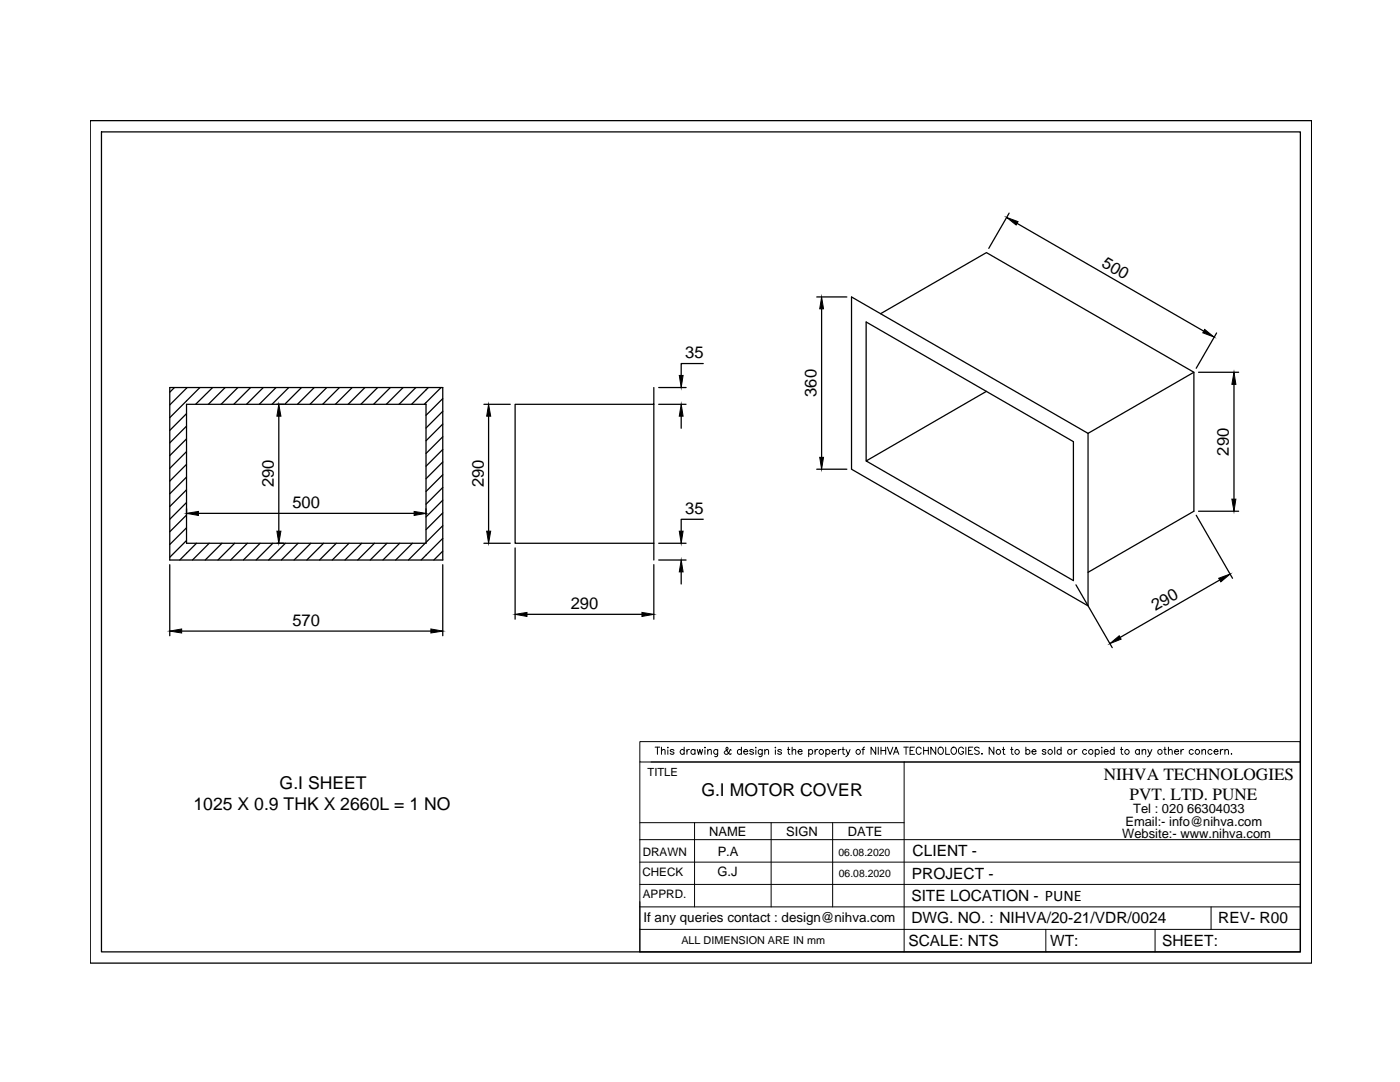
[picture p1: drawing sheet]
<svg xmlns="http://www.w3.org/2000/svg" width="279mm" height="216mm" viewBox="0 0 279 216" stroke-linecap="round" stroke-linejoin="round" font-family="sans-serif">
<!-- layer: 0 -->
<g fill="none" stroke="#000" stroke-width=".25">
<path d="M18 24.1h243.8v168.1h-243.8zM20.2 26.3h239.3v163.6h-239.3zM163 59.3h6M169.9 59.3l47.2 27.2v34.4l-47.2-27.3zM201.4 42.5l-4.1 7.1M203 44.6l37.2 21.5M33.9 77.3h54.5v34.4h-54.5zM34.8 77.3l-.9 1M37.4 77.3l-3.5 3.5M39.9 77.3l-6 6M42.4 77.3l-3.4 3.4M44.9 77.3l-3.3 3.4"/>
<path d="M47.5 77.3l-3.4 3.4M50 77.3l-3.3 3.4M52.5 77.3l-3.3 3.4M55.1 77.3l-3.4 3.4M57.6 77.3l-3.3 3.4M60.2 77.3l-3.4 3.4M62.7 77.3l-3.3 3.4M65.2 77.3l-3.3 3.4M67.7 77.3l-3.3 3.4M70.3 77.3l-3.4 3.4M72.8 77.3l-3.3 3.4M75.4 77.3l-3.4 3.4"/>
<path d="M77.9 77.3l-3.3 3.4M80.4 77.3l-3.3 3.4M83 77.3l-3.4 3.4M85.5 77.3l-3.4 3.4M88 77.3l-3.3 3.4M88.4 79.5l-3.4 3.4M130.5 77.3v3.4h-27.7v27.7h27.7v3.3M131.5 77.3h5.4M140.3 72.5h-4.4v2.4M164 61.6v29.7M175.7 62.6l21.2-12.2 41.4 23.9v27.7l-21.2 12.2M196.9 78.1l-24 13.9 41.3 23.9v-27.8l-41.3-23.9v27.8"/>
<path d="M238.3 74.3l-21.2 12.2M239.2 74.3h8M242.8 66.4l-4.1 7.1M246.3 76.7v22.9M37.2 85l-3.3 3.4M37.2 87.6l-3.3 3.3M37.2 90.1l-3.3 3.4M37.2 92.7l-3.3 3.3M37.2 95.2l-3.3 3.3M37.2 97.7l-3.3 3.4M37.2 82.5l-3.3 3.4M37.2 80.7h47.8v27.7h-47.8z"/>
<path d="M55.6 83v23M88.4 82.1l-3.4 3.3M88.4 84.6l-3.4 3.4M88.4 87.2l-3.4 3.3M88.4 89.7l-3.4 3.3M88.4 92.2l-3.4 3.3M88.4 94.7l-3.4 3.4M88.4 97.3l-3.4 3.3M88.4 99.8l-3.4 3.4M96.6 80.7h5.2M97.5 83v23M130.5 80.7v27.7"/>
<path d="M131.5 80.7h5.4M135.9 83v2.5M163 93.6h6M33.9 112.7v14.2M37.2 100.3l-3.3 3.3M37.2 105.3l-3.3 3.4M37.2 107.9l-3.3 3.3M37.2 102.8l-3.3 3.3M39.2 108.4l-3.3 3.3M39.6 102.4h43M41.8 108.4l-3.4 3.3M44.3 108.4l-3.3 3.3"/>
<path d="M46.8 108.4l-3.3 3.3M49.4 108.4l-3.4 3.3M51.9 108.4l-3.3 3.3M54.5 108.4l-3.4 3.3M57 108.4l-3.4 3.3M59.5 108.4l-3.4 3.3M62 108.4l-3.3 3.3M64.6 108.4l-3.4 3.3M67.1 108.4l-3.3 3.3M69.7 108.4l-3.4 3.3M72.2 108.4l-3.4 3.3M74.7 108.4l-3.3 3.3"/>
<path d="M77.2 108.4l-3.3 3.3M79.8 108.4l-3.4 3.3M82.3 108.4l-3.3 3.3M84.9 108.4l-3.4 3.3M88.4 102.3l-3.4 3.4M88.4 104.9l-3.4 3.3M88.4 107.4l-4.4 4.3M88.4 110l-1.8 1.7M88.4 112.7v14.2M96.6 108.4h5.2M102.8 109.3v14.3M130.5 112.7v10.9"/>
<path d="M131.5 111.7h5.4M131.5 108.4h5.4M135.9 114.1v2.4M140.3 103.6h-4.4v2.4M214.7 116.7l7.3 12.5M238.7 102.8l7.3 12.6M239.2 102h8M243.4 115.7l-19.9 11.5M36.3 125.9h49.7M105.2 122.6h22.9M259.5 148v41.9h-131.8"/>
</g>
<g fill="#000" stroke="#000" stroke-width=".2">
<path d="M200.9 43.4l2.3 .8-.4 .7zM135.6 74.9h.7l-.4 2.4zM164 59.3l.4 2.3h-.8zM240.4 65.7l1.9 1.6-2.3-.9zM246.3 74.3l.3 2.4h-.8zM55.6 80.7l.5 2.3h-.8zM97.5 80.7l.4 2.3h-.8zM135.9 80.7l.4 2.3h-.7zM163.6 91.3h.8l-.4 2.3zM245.8 99.6h.8l-.3 2.4zM37.2 102.4l2.4-.3v.8zM55.3 106h.8l-.5 2.4z"/>
<path d="M82.6 102.1l2.4 .3-2.4 .5zM97.1 106h.8l-.4 2.4zM135.9 111.7l.4 2.4h-.7zM135.6 106h.7l-.4 2.4zM243.2 115.4l2.3-.9-1.9 1.6zM33.9 125.9l2.4-.4v.8zM86 125.5l2.4 .4-2.4 .4zM102.8 122.6l2.4-.4v.8zM128.1 122.2l2.4 .4-2.4 .4zM221.5 128.4l1.9-1.5 .3 .6z"/>
</g>
<g fill="none" stroke="#000" stroke-width=".2">
<path d="M127.7 148h131.8v4h-131.8zM127.7 152v37.9M129.9 152h129.6M130.7 149.1h1M131.2 149.1v1.4M132 149.8l.3-.3 .4 .1v.9M132 149.1v1.4M133.3 149.1v.2zM133.3 149.6v.9M134.5 149.8a.44 .44 0 0 0-.8 0l.7 .3 .1 .2a.44 .44 0 0 1-.8 0M136.5 149.8a.45 .45 0 0 0-.6-.1 .45 .45 0 0 0 0 .7 .45 .45 0 0 0 .6-.1M136.5 149.1v1.4"/>
<path d="M137.1 149.5v1M137.6 149.5a.44 .44 0 0 0-.5 .5M138.7 149.8a.45 .45 0 0 0-.7-.1 .45 .45 0 0 0 0 .7 .45 .45 0 0 0 .7-.1M138.7 149.5v1M139.2 149.5l.2 1 .3-1 .3 1 .2-1M140.7 149.1v.2zM140.7 149.6v.9M141.2 149.8l.4-.3 .3 .1 .1 .9M141.2 149.5v1M143.2 149.5v1.4l-.2 .1-.4-.1M143.2 149.8a.45 .45 0 0 0-.6-.1 .45 .45 0 0 0 0 .7 .45 .45 0 0 0 .6-.1M145.9 149.7l-.1-.2a1.39 1.39 0 0 1-1 1l-.3-.4 .8-.7-.2-.3-.2 .2 .2 .5 .6 .7 .2-.1"/>
<path d="M148 149.8a.45 .45 0 0 0-.7-.1 .45 .45 0 0 0 0 .7 .45 .45 0 0 0 .7-.1M148 149.1v1.4M148.4 150h.8a.45 .45 0 0 0-.6-.4 .45 .45 0 0 0-.1 .7l.3 .2 .4-.2M150.4 149.8a.44 .44 0 0 0-.8 0l.7 .3 .1 .2a.44 .44 0 0 1-.8 0M150.8 149.2h.1zM150.8 149.6v.9M152.1 149.5l-.1 1.4-.2 .1-.3-.1M152.1 149.8a.45 .45 0 0 0-.6-.1 .45 .45 0 0 0 0 .7 .45 .45 0 0 0 .6-.1M152.6 149.8l.4-.3 .3 .1 .1 .9M152.6 149.5v1M154.7 149.1v.2zM154.7 149.6v.9"/>
<path d="M156 149.8a.43 .43 0 0 0-.8 0l.7 .3 .1 .2a.43 .43 0 0 1-.8 0M157.2 149.5h.4M157.3 149.1v1.1l.1 .2 .3 .1M158.1 149.8l.3-.3 .4 .1v.9M158.1 149.1v1.4M159.3 150h.8a.4 .4 0 0 0-.4-.5 .4 .4 0 0 0-.4 .5l.1 .3a.4 .4 0 0 0 .3 .2 .4 .4 0 0 0 .4-.2M161.4 149.8a.45 .45 0 0 1 .7-.1 .45 .45 0 0 1 0 .7 .45 .45 0 0 1-.7-.1M161.4 149.5v1.5M162.7 149.5v1M163.2 149.5l-.3 .1-.2 .4M164.8 149.8a.45 .45 0 0 1 .7-.1 .45 .45 0 0 1 0 .7 .45 .45 0 0 1-.7-.1M164.8 149.5v1.5"/>
<path d="M166 150h.8a.45 .45 0 0 0-.6-.4 .45 .45 0 0 0-.1 .7l.3 .2 .4-.2M167.3 149.5v1M167.8 149.5a.44 .44 0 0 0-.5 .5M168 149.5h.5M168.2 149.1l.1 1.3 .3 .1M168.8 149.5l.5 1 .3-1M169.3 150.5l-.5 .5M172 149.5h.5M172.6 149.1l-.3 .1-.1 .2v1.1M174.8 149.1v1.4l-1-1.4v1.4M175.3 149.1v1.4M175.8 149.1v1.4"/>
<path d="M175.8 149.8h1M176.8 149.1v1.4M177.1 149.1l.5 1.4 .6-1.4M178.3 150.5l.5-1.4 .6 1.4M178.5 150.1h.7M180.4 149.1h.9M180.4 152v37.9M180.8 149.1v1.4M181.6 149.8h.6M182.5 149.1h-.9v1.4h.9M183.8 149.4a.5 .5 0 0 0-.6-.3 .5 .5 0 0 0-.3 .5v.4a.5 .5 0 0 0 .3 .5 .5 .5 0 0 0 .6-.3M184.3 149.8h1"/>
<path d="M184.3 149.1v1.4M185.3 149.1v1.4M186.7 149.1v1.4l-.9-1.4v1.4M187.5 149.2a.7 .7 0 0 1 .8 .5 .7 .7 0 0 1-.5 .8 .74 .74 0 0 1-.6-.5 .74 .74 0 0 1 .3-.8zM188.7 149.1v1.4h.8M190.1 149.2a.7 .7 0 0 1 .8 .5 .7 .7 0 0 1-.4 .8 .74 .74 0 0 1-.7-.5 .74 .74 0 0 1 .3-.8zM192.3 149.4a.52 .52 0 0 0-.6-.3 .52 .52 0 0 0-.4 .5v.4a.51 .51 0 0 0 .5 .5 .51 .51 0 0 0 .5-.5h-.3M192.8 149.1v1.4M193.3 149.8h.5M194.2 149.1h-.9v1.4h.9M195.4 149.3a.52 .52 0 0 0-.5-.2 .52 .52 0 0 0-.4 .3l.1 .2 .7 .3 .1 .4a.59 .59 0 0 1-.9 0M195.9 150.4h.2z"/>
<path d="M198.3 149.1v1.4l-.9-1.4v1.4M200 149.5h.5M200.3 149.1v1.3l.3 .1M201.7 149.5h.5M201.9 149.1v1.3l.3 .1M204.7 149.8a.45 .45 0 0 1 .7-.1 .45 .45 0 0 1 0 .7 .45 .45 0 0 1-.7-.1M204.7 149.1v1.4M206 150h.8a.45 .45 0 0 0-.7-.4 .45 .45 0 0 0-.1 .7l.3 .2 .5-.2M208.7 149.8a.4 .4 0 0 0-.3-.3 .4 .4 0 0 0-.4 .3l.7 .3v.2a.4 .4 0 0 1-.3 .2 .4 .4 0 0 1-.4-.2M210.5 149.1v1.4M211.8 149.8a.45 .45 0 0 0-.7-.1 .45 .45 0 0 0 0 .7 .45 .45 0 0 0 .7-.1M211.8 149.1v1.4"/>
<path d="M214.4 149.5v1M214.9 149.5l-.3 .1-.2 .4M216.8 149.8a.45 .45 0 0 0-.6-.1 .45 .45 0 0 0 0 .7 .45 .45 0 0 0 .6-.1M218.6 149.8a.45 .45 0 0 1 .6-.1 .45 .45 0 0 1 0 .7 .45 .45 0 0 1-.6-.1M218.6 149.5v1.5M219.9 149.1v.2zM219.9 149.6v.9M220.4 150h.8a.45 .45 0 0 0-.7-.4 .45 .45 0 0 0-.1 .7l.3 .2 .5-.2M222.3 149.8a.45 .45 0 0 0-.6-.1 .45 .45 0 0 0 0 .7 .45 .45 0 0 0 .6-.1M222.3 149.1v1.4M223.6 149.5h.5M223.8 149.1v1.1l.1 .2 .2 .1"/>
<path d="M227.4 149.8a.45 .45 0 0 0-.7-.1 .45 .45 0 0 0 0 .7 .45 .45 0 0 0 .7-.1M227.4 149.5v1M227.9 149.8l.4-.3 .3 .1 .1 .9M227.9 149.5v1M229.1 149.5l.4 1 .4-1M229.5 150.5l-.5 .5M232.3 149.5h.4M232.5 149.1v1.3l.3 .1M233.2 149.8l.3-.3 .4 .1v.9M233.2 149.1v1.4M234.4 150h.8a.45 .45 0 0 0-.6-.4 .45 .45 0 0 0-.1 .7l.3 .2 .4-.2M235.7 149.5v1"/>
<path d="M236.2 149.5l-.5 .3v.2M238.1 149.8a.45 .45 0 0 0-.6-.1 .45 .45 0 0 0 0 .7 .45 .45 0 0 0 .6-.1M239.9 149.8l.3-.3 .4 .1v.9M239.9 149.5v1M241.9 149.8a.45 .45 0 0 0-.7-.1 .45 .45 0 0 0 0 .7 .45 .45 0 0 0 .7-.1M242.3 150h.8a.4 .4 0 0 0-.4-.5 .4 .4 0 0 0-.4 .5l.1 .3a.4 .4 0 0 0 .3 .2 .4 .4 0 0 0 .4-.2M243.6 149.5v1M244.1 149.5l-.3 .1-.2 .4M244.4 149.8l.4-.3 .3 .1 .1 .9M244.4 149.5v1M245.8 150.4v.1zM127.7 176.5h131.8"/>
<path d="M127.7 172h131.8M127.7 167.5h131.8M127.7 164.2h52.7M138.6 164.2v16.8M153.9 164.2v16.8M166.2 164.2v16.8M127.7 181h131.8M127.7 185.4h131.8M208.7 185.4v4.5M230.5 185.4v4.5M241.7 181v4.4"/>
<circle cx="163.9" cy="150" r=".47"/>
<circle cx="171.3" cy="150" r=".47"/>
<circle cx="199.3" cy="150" r=".47"/>
<circle cx="203" cy="150" r=".47"/>
<circle cx="209.6" cy="150" r=".47"/>
<circle cx="213.5" cy="150" r=".48"/>
<circle cx="217.7" cy="150" r=".48"/>
<circle cx="224.9" cy="150" r=".47"/>
<circle cx="231.5" cy="150" r=".48"/>
<circle cx="239" cy="150" r=".47"/>
</g>
<g font-size="3.5">
<text x="38.6" y="161.6">1025 X 0.9 THK X 2660L = 1 NO</text>
<text x="55.8" y="157.3">G.I SHEET</text>
<text x="140" y="158.9">G.I MOTOR COVER</text>
</g>
<g font-size="3.4">
<text x="220.3" y="155.7">NIHVA TECHNOLOGIES</text>
<text x="225.4" y="159.6">PVT. LTD. PUNE</text>
</g>
<g font-size="3.3">
<text x="219.7" y="53.1" transform="rotate(30 219.7 53.1)">500</text>
<text x="136.8" y="71.5">35</text>
<text x="163" y="79.2" transform="rotate(-90 163 79.2)">360</text>
<text x="245.3" y="90.9" transform="rotate(-90 245.3 90.9)">290</text>
<text x="54.6" y="97.3" transform="rotate(-90 54.6 97.3)">290</text>
<text x="58.3" y="101.5">500</text>
<text x="96.5" y="97.3" transform="rotate(-90 96.5 97.3)">290</text>
<text x="136.8" y="102.6">35</text>
<text x="58.3" y="124.9">570</text>
<text x="113.9" y="121.6">290</text>
<text x="230.6" y="122" transform="rotate(-30 230.6 122)">290</text>
</g>
<g font-size="3.1">
<text x="182.1" y="170.9">CLIENT -</text>
<text x="181.9" y="179.8">SITE LOCATION - PUNE</text>
<text x="182" y="175.3">PROJECT -</text>
<text x="181.9" y="184.3">DWG. NO. : NIHVA/20-21/VDR/0024</text>
<text x="243.1" y="184.3">REV- R00</text>
<text x="181.3" y="188.8">SCALE: NTS</text>
<text x="209.6" y="188.8">WT:</text>
<text x="231.9" y="188.8">SHEET:</text>
</g>
<text font-size="2.7" x="128.4" y="184">If any queries contact : design@nihva.com</text>
<g font-size="2.6">
<text x="141.5" y="166.9">NAME</text>
<text x="156.9" y="166.9">SIGN</text>
<text x="169.2" y="166.9">DATE</text>
<text x="224" y="167.2">Website:- www.nihva.com</text>
<text x="224.6" y="164.8">Email:- info@nihva.com</text>
<text x="226.2" y="162.2">Tel : 020 66304033</text>
<text x="143.2" y="170.7">P.A</text>
<text x="143.2" y="174.8">G.J</text>
</g>
<g font-size="2.3">
<text x="128.3" y="170.8">DRAWN</text>
<text x="128.2" y="174.7">CHECK</text>
<text x="128.3" y="179.1">APPRD.</text>
</g>
<g font-size="2.2">
<text x="129.2" y="154.9">TITLE</text>
<text x="136" y="188.5">ALL DIMENSION ARE IN mm</text>
</g>
<g font-size="2.1">
<text x="167.3" y="170.8">06.08.2020</text>
<text x="167.4" y="174.9">06.08.2020</text>
</g>
</svg>
